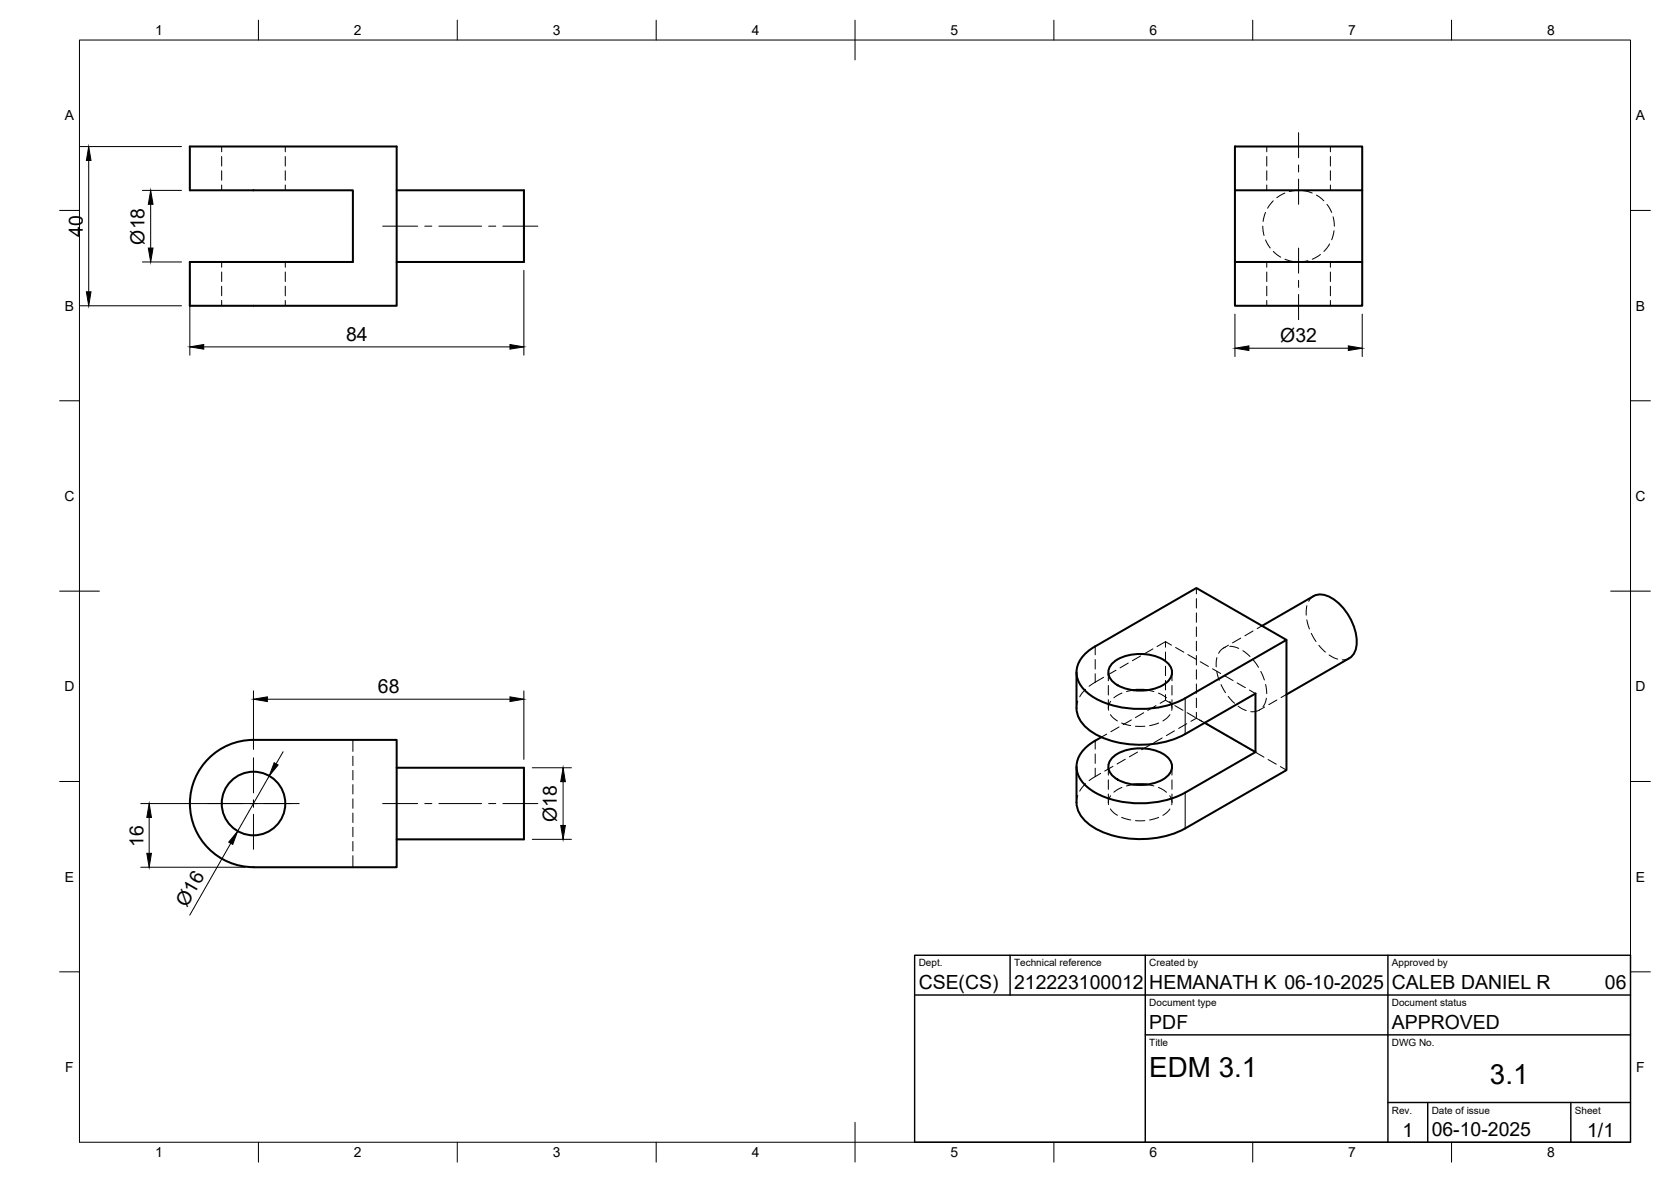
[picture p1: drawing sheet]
<svg xmlns="http://www.w3.org/2000/svg" width="420mm" height="297mm" viewBox="0 0 420 297" stroke-linecap="round" stroke-linejoin="round" font-family="sans-serif">
<!-- layer: Visible -->
<g fill="none" stroke="#000" stroke-width=".51">
<path d="M47.7 36.8h52v40h-52v-11h41v-18h-41zM310.5 36.8h32v11h-32zM99.7 47.8h32v18h-32M310.5 47.8v18M342.5 47.8v18M310.5 65.8h32v11h-32zM317.3 157.3l13-7.5a4.8 4.8 0 0 1 4.9 .7 13.5 13.5 0 0 1 5.8 12.2 3.8 3.8 0 0 1-1.7 2.7M270.7 169v8.9a8 8 0 0 0 4.6 6.5 25.1 25.1 0 0 0 22.7 .1M279.5 166.9a11.3 11.3 0 0 1 11-2 5.2 5.2 0 0 1 4.2 4 4.5 4.5 0 0 1-3.2 3.7 12.4 12.4 0 0 1-11.3-1 3.1 3.1 0 0 1-.7-4.7zM284.9 173.5h3.5M298 175.5a25.1 25.1 0 0 1-22.6 0 8.1 8.1 0 0 1-4.7-6.6 7.7 7.7 0 0 1 4.7-6.5l25.4-14.6 22.7 13-25.5 14.7M323.5 160.8v32.7l-25.5 14.7a25.1 25.1 0 0 1-22.7 0 8 8 0 0 1-4.6-6.5v-9"/>
<path d="M339.3 165.4l-15.8 9.1M52.4 190.6a15.9 15.9 0 0 1 11.3-4.7h36v32h-36a16 16 0 0 1-14.7-9.9 16 16 0 0 1 3.4-17.4zM99.7 192.9h32v18h-32M276.9 185.3a11 11 0 0 0-5.8 5.3 6.5 6.5 0 0 0 3 7.8 24.4 24.4 0 0 0 19.8 2.5l4.1-1.7 17.7-10.2M279.5 190.6a11.3 11.3 0 0 1 11-2 5.2 5.2 0 0 1 4.2 4.1 4.5 4.5 0 0 1-3.2 3.7 12.4 12.4 0 0 1-11.3-1.1 3.1 3.1 0 0 1-.7-4.7zM284.9 197.2h3.5M298 184.5l17.7-10.2v14.7M302.9 181.6l12.8 7.4"/>
<circle cx="63.7" cy="201.9" r="8"/>
</g>
<!-- layer: Hidden -->
<g fill="none" stroke="#000" stroke-width=".25">
<path d="M55.7 36.8v1.3M55.7 39.3v2.4M71.7 36.8v1.3M71.7 39.3v2.4M318.5 36.8v1.3M318.5 39.3v2.4M334.5 36.8v1.3M334.5 39.3v2.4M55.7 42.9v2.4M55.7 46.5v1.3M71.7 42.9v2.4M71.7 46.5v1.3"/>
<path d="M317.5 56.8l.3 2.4M318.2 53.4l-.6 2.3M318.5 42.9v2.4M318.5 46.5v1.3M320.1 50.5l-1.4 1.8M323.1 48.5l-2.1 1.2M326.5 47.8l-2.3 .3M327.7 47.9l2.2 .6M331 49l1.9 1.5M333.7 51.4l1.1 2M334.5 42.9v2.4M334.5 46.5v1.3"/>
<path d="M335.2 54.5l.3 2.3M335.4 58l-.6 2.2M55.7 65.8v1.4M55.7 68.4v2.3M55.7 71.9v2.4M55.7 75.5v1.3M71.7 65.8v1.4M71.7 68.4v2.3M71.7 71.9v2.4M71.7 75.5v1.3M318.2 60.3l1.2 2M318.5 65.8v1.4"/>
<path d="M318.5 68.4v2.3M318.5 71.9v2.4M318.5 75.5v1.3M320.2 63.2l1.8 1.4M323.1 65.1l2.3 .7M328.9 65.5l-2.4 .3M332 64l-2 1.1M334.3 61.3l-1.4 1.9M334.5 65.8v1.4M334.5 68.4v2.3M334.5 71.9v2.4M334.5 75.5v1.3"/>
<path d="M300.8 147.8v1.4M300.8 150.4v2.4M300.8 154v2.4M300.8 157.6v2.4M315.1 158.6l-2.1 1.2M317.3 157.3l-1.2 .7M328.6 155.8l.6 2.3M328.6 152.2l-.2 2.4M329.7 159.2l1.2 2M330.3 149.8l-.8 .6-.4 .7M271 176.2l-.3 1.8M273 173.2l-1.5 1.9"/>
<path d="M277.5 170.2l-3.6 2.3M278.7 169v2.1M278.7 172.3v2.4M278.7 175.8v2.2M279.2 179.6l.9 .9 .9 .7M279.3 176.2l-.6 1.2v1.1M280.6 168.4l-2.1 1.2M282.1 174.2l-2 1.2M283.7 166.6l-2.1 1.2M284.9 173.4l-1.6 .4M286.8 164.9l-2.1 1.1M287.6 179.1l-2.1 1.2"/>
<path d="M288.4 173.4l1.7 .4M289.9 163.1l-2.1 1.2M290.7 177.3l-2.1 1.2M291.3 174.2l2 1.2M293.1 161.3l1.5 .8M293.1 161.3l-2.2 1.2M293.1 176l1.3 .7M293.1 161.3v1.4M293.1 163.9v2.3M293.1 167.4v2.4M293.1 171v2.4M293.1 174.6v1.4"/>
<path d="M293.1 176l-1.4 .7M294.1 176.3l.5 1.1v1.1M294.2 179.6l-.9 .9-.9 .7M294.7 169v2.1M294.7 172.3v2.4M294.7 175.8v2.2M295.4 177.3l2.1 1.2M295.6 162.7l2.1 1.2M298.5 179.1l2 1.2M298.7 164.5l2.1 1.2M300.8 161.1v2.4M300.8 164.7v2.4"/>
<path d="M300.8 168.3v2.4M300.8 171.9v2.4M300.8 175.4v2.4M300.8 179v1.5M301.8 166.3l2 1.2M304.9 168.1l2 1.2M305.9 168.7l.7 2.3M306 165.3l-.2 2.3M307 172l1.1 2.1M308 169.8l2 1.2M308.1 162.7l-1.1 .7-.6 .8M308.8 175l1.6 1.7"/>
<path d="M308.9 162.1l-1.2 .7M309.2 162.4l1.3 .2 1 .3M311.1 171.6l2 1.2M311.3 177.5l2.1 1.1M312 160.4l-2.1 1.2M312.5 163.5l1.8 1.5M314.2 173.4l1.5 .9M315.1 165.8l1.3 1.9M316.7 178.4l-.9 .4h-1.3M317 168.7l.9 2.2M318 177.7l-1.4 .7M318.2 172l.3 2.3"/>
<path d="M318.4 175.5l-.3 1.3-.5 .8M321.1 175.9l-2.1 1.2M323.5 174.5l-1.4 .8M331.6 162.2l1.7 1.7M334.2 164.6l2.1 1M339.3 165.4l-1.8 .4M88.7 185.9v2.9M88.7 190v2.4M88.7 193.6v2.4M88.7 197.2v2.3M271 199.9l-.3 1.8M273 196.9l-1.5 1.9"/>
<path d="M276.8 194.4l-2.9 1.8M278.3 184.5l-1.4 .8M278.7 192.7v2.1M278.7 196v2.4M278.7 199.5v2.2M279.3 200l-.6 1.1v1.1M279.8 192.6l-2 1.2M281.4 182.7l-2.1 1.2M282 181.7l2.3 .6M282.1 197.9l-2 1.2M282.9 190.8l-2 1.2M284.5 180.9l-2.1 1.2"/>
<path d="M284.9 197.2l-1.6 .3M285.5 182.5h2.4M286 189l-2 1.2M288.4 197.2l1.7 .3M289.1 187.2l-2 1.2M291.3 197.9l2 1.2M291.3 181.7l-2.2 .7M292.2 185.4l-2 1.2M294.1 200l.5 1.1v1.1M294.7 192.7v2.1M294.7 196v2.4M294.7 199.5v2.2"/>
<path d="M295.3 183.7l-2 1.2M298.4 181.9l-2 1.2M300.8 180.5l1.5 .9M300.8 180.5l-1.4 .8M301.6 180.9l1.3 .7M303.4 182l2 1.1M306.5 183.7l2 1.2M309.6 185.5l2 1.2M312.7 187.3l2 1.2M315.8 189.1l2 1.2M318.9 190.9l2 1.2M321.9 192.6l1.6 .9"/>
<path d="M88.7 200.8v2.3M88.7 204.3v2.4M88.7 207.9v2.4M88.7 211.5v2.4M88.7 215v2.9M279.2 203.3l.9 1 .9 .6M282 205.4l2.3 .7M285.5 206.2h2.4M291.3 205.4l-2.2 .7M294.2 203.3l-.9 1-.9 .6"/>
</g>
<!-- layer: Visible Narrow -->
<path d="M298 175.5v9M298 199.2v9" fill="none" stroke="#000" stroke-width=".25"/>
<!-- layer: Hidden Narrow -->
<path d="M275.4 162.4v2.2M275.4 165.7v2.4M275.4 169.3v2.1M275.4 186.1v2.2M275.4 189.5v2.3M275.4 193v2.2" fill="none" stroke="#000" stroke-width=".25"/>
<!-- layer: BORDER -->
<g fill="none" stroke="#000" stroke-width=".25">
<path d="M20 10.1h390v276.9h-390zM65 5.1v5M115 5.1v5M165 5.1v5M215 5.1v10M265 5.1v5M315 5.1v5M365 5.1v5M15 52.9h5M410 52.9h5M15 100.7h5M410 100.7h5"/>
<path d="M15 148.6h10M405 148.6h10M15 196.4h5M410 196.4h5M15 244.2h5M410 244.2h5M65 287v5M115 287v5M165 287v5M215 282.1v9.9M265 287v5M315 287v5"/>
<path d="M365 287v5"/>
</g>
<!-- layer: TITLEBLOCK -->
<path d="M230 240.1h180v46.9h-180zM230 250h180M254 240.1v9.9M288 240.1v46.9M349 240.1v46.9M288 260.1h122M349 277.1h61M359 277.1v9.9M395 277.1v9.9" fill="none" stroke="#000" stroke-width=".36"/>
<!-- layer: Smart Centers -->
<g fill="none" stroke="#000" stroke-width=".25">
<path d="M326.5 33.3v6.4M96.2 56.8h8.8M106.8 56.8h1.8M110.4 56.8h10.7M122.9 56.8h1.8M126.4 56.8h8.8M326.5 41.5v1.7M326.5 45v6.3M326.5 62.3v6.4M326.5 70.4v1.8M326.5 74v6.3M63.7 190.4v8.8"/>
<path d="M52.2 201.9h8.8M62.8 201.9h1.8M63.7 201v1.8M63.7 204.6v8.8M66.4 201.9h8.8M96.2 201.9h8.8M106.8 201.9h1.8M110.4 201.9h10.7M122.9 201.9h1.8M126.4 201.9h8.8"/>
</g>
<!-- layer: FD_Dimensions -->
<g fill="none" stroke="#000" stroke-width=".25">
<path d="M20.2 36.8h25.4M22.3 40.3v33M35.8 47.8h9.8M37.9 51.3v11M20.2 76.8h25.4M35.8 65.8h9.8M47.7 67.9v21.4M131.7 67.9v21.4M310.5 78.9v10.7M342.5 78.9v10.7M51.2 87.2h77M314 87.5h25"/>
<path d="M63.7 173.6v14.7M67.2 175.7h61M131.7 173.6v17.2M67.7 195l-7.9 13.9M71.2 188.9l-1.8 3M133.8 192.9h9.9M141.6 196.4v11M35.4 217.9h26.2M35.4 201.9h37.7M37.5 205.4v9M58 211.9l-10.3 18.1M133.8 210.9h9.9"/>
</g>
<g fill="#000" stroke="#000" stroke-width=".25">
<path d="M22.3 36.8l.6 3.5h-1.2zM37.9 47.8l.6 3.5h-1.2zM21.7 73.3h1.2l-.6 3.5zM37.3 62.3h1.2l-.6 3.5zM47.7 87.2l3.5-.6v1.1zM128.2 86.6l3.5 .6-3.5 .5zM310.5 87.5l3.5-.6v1.2zM339 86.9l3.5 .6-3.5 .6zM63.7 175.7l3.5-.6v1.2zM128.2 175.1l3.5 .6-3.5 .6zM68.9 191.7l1 .5-2.2 2.8zM141.6 192.9l.6 3.5h-1.2z"/>
<path d="M36.9 214.4h1.2l-.6 3.5zM37.5 201.9l.6 3.5h-1.2zM59.8 208.9l-1.3 3.3-1-.6zM141 207.4h1.2l-.6 3.5z"/>
</g>
<g font-size="7">
<text x="289" y="270.6">EDM 3.1</text>
<text x="374.6" y="272.3">3.1</text>
</g>
<g font-size="4.9">
<text x="20.8" y="59.5" transform="rotate(-90 20.8 59.5)">40</text>
<text x="36.3" y="61.5" transform="rotate(-90 36.3 61.5)">Ø18</text>
<text x="87" y="85.7">84</text>
<text x="321.9" y="86">Ø32</text>
<text x="95" y="174.3">68</text>
<text x="140" y="206.6" transform="rotate(-90 140 206.6)">Ø18</text>
<text x="36" y="212.8" transform="rotate(-90 36 212.8)">16</text>
<text x="47" y="228.2" transform="rotate(-60 47 228.2)">Ø16</text>
<text x="231" y="248.5">CSE(CS)</text>
<text x="255" y="248.5">212223100012</text>
<text x="289" y="248.5">HEMANATH K 06-10-2025</text>
<text x="350" y="248.5">CALEB DANIEL R</text>
<text x="403.5" y="248.5">06</text>
<text x="289" y="258.6">PDF</text>
<text x="350" y="258.6">APPROVED</text>
<text x="352.6" y="285.7">1</text>
<text x="360" y="285.5">06-10-2025</text>
<text x="399.1" y="285.7">1/1</text>
</g>
<g font-size="3.5">
<text x="39" y="8.8">1</text>
<text x="89" y="8.8">2</text>
<text x="139" y="8.8">3</text>
<text x="189" y="8.8">4</text>
<text x="239" y="8.8">5</text>
<text x="289" y="8.8">6</text>
<text x="339" y="8.8">7</text>
<text x="389" y="8.8">8</text>
<text x="16.3" y="30.2">A</text>
<text x="411.3" y="30.2">A</text>
<text x="16.3" y="78">B</text>
<text x="411.3" y="78">B</text>
<text x="16.2" y="125.9">C</text>
<text x="411.2" y="125.9">C</text>
<text x="16.2" y="173.7">D</text>
<text x="411.2" y="173.7">D</text>
<text x="16.3" y="221.6">E</text>
<text x="411.3" y="221.6">E</text>
<text x="16.4" y="269.4">F</text>
<text x="411.4" y="269.4">F</text>
<text x="39" y="290.8">1</text>
<text x="89" y="290.8">2</text>
<text x="139" y="290.8">3</text>
<text x="189" y="290.8">4</text>
<text x="239" y="290.8">5</text>
<text x="289" y="290.8">6</text>
<text x="339" y="290.8">7</text>
<text x="389" y="290.8">8</text>
</g>
<g font-size="2.5">
<text x="231" y="242.9">Dept.</text>
<text x="255" y="242.9">Technical reference</text>
<text x="289" y="242.9">Created by</text>
<text x="350" y="242.9">Approved by</text>
<text x="289" y="252.8">Document type</text>
<text x="350" y="252.8">Document status</text>
<text x="289" y="262.9">Title</text>
<text x="350" y="262.9">DWG No.</text>
<text x="350" y="279.9">Rev.</text>
<text x="360" y="279.9">Date of issue</text>
<text x="396" y="279.9">Sheet</text>
</g>
</svg>
